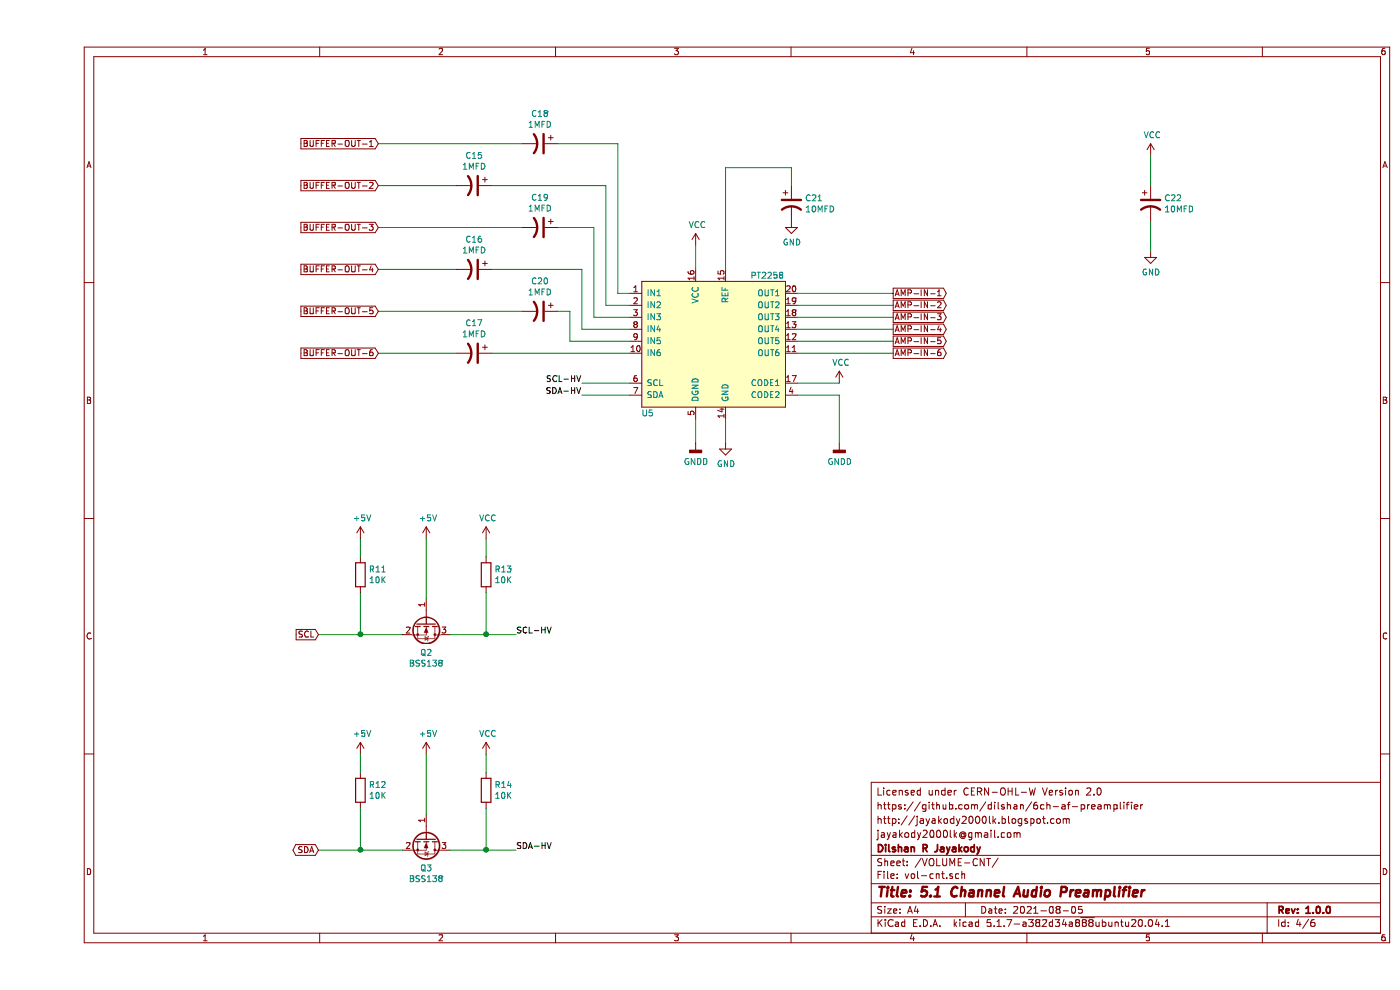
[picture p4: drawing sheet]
EESchema Schematic File Version 4
EELAYER 30 0
EELAYER END
$Descr A4 11693 8268
encoding utf-8
Sheet 4 6
Title "5.1 Channel Audio Preamplifier"
Date "2021-08-05"
Rev "1.0.0"
Comp "Dilshan R Jayakody"
Comment1 "jayakody2000lk@gmail.com"
Comment2 "http://jayakody2000lk.blogspot.com"
Comment3 "https://github.com/dilshan/6ch-af-preamplifier"
Comment4 "Licensed under CERN-OHL-W Version 2.0"
$EndDescr
$Comp
L 6ch-preamp:PT2258 U5
U 1 1
P 5650 2850
F 0 "U5" H 5100 2250 50  0000 C CNN
F 1 "PT2258" H 6100 3400 50  0000 C CNN
F 2 "Package_DIP:DIP-20_W7.62mm_LongPads" H 5650 3950 50  0001 C CNN
F 3 "" H 5450 3100 50  0001 C CNN
	1    5650 2850
	1    0    0    -1  
$EndComp
$Comp
L power:VCC #PWR047
U 1 1
P 5500 2050
F 0 "#PWR047" H 5500 1900 50  0001 C CNN
F 1 "VCC" H 5515 2223 50  0000 C CNN
F 2 "" H 5500 2050 50  0001 C CNN
F 3 "" H 5500 2050 50  0001 C CNN
	1    5500 2050
	1    0    0    -1  
$EndComp
$Comp
L power:GND #PWR049
U 1 1
P 5750 3700
F 0 "#PWR049" H 5750 3450 50  0001 C CNN
F 1 "GND" H 5755 3527 50  0000 C CNN
F 2 "" H 5750 3700 50  0001 C CNN
F 3 "" H 5750 3700 50  0001 C CNN
	1    5750 3700
	1    0    0    -1  
$EndComp
$Comp
L power:GNDD #PWR048
U 1 1
P 5500 3700
F 0 "#PWR048" H 5500 3450 50  0001 C CNN
F 1 "GNDD" H 5504 3545 50  0000 C CNN
F 2 "" H 5500 3700 50  0001 C CNN
F 3 "" H 5500 3700 50  0001 C CNN
	1    5500 3700
	1    0    0    -1  
$EndComp
Wire Wire Line
	5500 2050 5500 2250
Wire Wire Line
	5500 3500 5500 3700
Wire Wire Line
	5750 3500 5750 3700
$Comp
L Device:CP1 C21
U 1 1
P 6300 1700
F 0 "C21" H 6415 1746 50  0000 L CNN
F 1 "10MFD" H 6415 1655 50  0000 L CNN
F 2 "Capacitor_SMD:CP_Elec_5x5.3" H 6300 1700 50  0001 C CNN
F 3 "~" H 6300 1700 50  0001 C CNN
	1    6300 1700
	1    0    0    -1  
$EndComp
$Comp
L power:GND #PWR050
U 1 1
P 6300 1850
F 0 "#PWR050" H 6300 1600 50  0001 C CNN
F 1 "GND" H 6305 1677 50  0000 C CNN
F 2 "" H 6300 1850 50  0001 C CNN
F 3 "" H 6300 1850 50  0001 C CNN
	1    6300 1850
	1    0    0    -1  
$EndComp
$Comp
L power:VCC #PWR051
U 1 1
P 6700 3200
F 0 "#PWR051" H 6700 3050 50  0001 C CNN
F 1 "VCC" H 6715 3373 50  0000 C CNN
F 2 "" H 6700 3200 50  0001 C CNN
F 3 "" H 6700 3200 50  0001 C CNN
	1    6700 3200
	1    0    0    -1  
$EndComp
Wire Wire Line
	6350 3200 6700 3200
$Comp
L power:GNDD #PWR052
U 1 1
P 6700 3700
F 0 "#PWR052" H 6700 3450 50  0001 C CNN
F 1 "GNDD" H 6704 3545 50  0000 C CNN
F 2 "" H 6700 3700 50  0001 C CNN
F 3 "" H 6700 3700 50  0001 C CNN
	1    6700 3700
	1    0    0    -1  
$EndComp
Wire Wire Line
	6700 3300 6700 3700
Wire Wire Line
	6350 3300 6700 3300
Text GLabel 7150 2450 2    50   Output ~ 0
AMP-IN-1
Text GLabel 7150 2550 2    50   Output ~ 0
AMP-IN-2
Text GLabel 7150 2650 2    50   Output ~ 0
AMP-IN-3
Text GLabel 7150 2750 2    50   Output ~ 0
AMP-IN-4
Text GLabel 7150 2850 2    50   Output ~ 0
AMP-IN-5
Text GLabel 7150 2950 2    50   Output ~ 0
AMP-IN-6
Wire Wire Line
	6350 2450 7150 2450
Wire Wire Line
	6350 2550 7150 2550
Wire Wire Line
	6350 2650 7150 2650
Wire Wire Line
	6350 2750 7150 2750
Wire Wire Line
	6350 2850 7150 2850
Wire Wire Line
	6350 2950 7150 2950
$Comp
L Device:CP1 C18
U 1 1
P 4200 1200
F 0 "C18" V 3948 1200 50  0000 C CNN
F 1 "1MFD" V 4039 1200 50  0000 C CNN
F 2 "Capacitor_SMD:CP_Elec_4x5.3" H 4200 1200 50  0001 C CNN
F 3 "~" H 4200 1200 50  0001 C CNN
	1    4200 1200
	0    1    1    0   
$EndComp
$Comp
L Device:CP1 C19
U 1 1
P 4200 1900
F 0 "C19" V 3948 1900 50  0000 C CNN
F 1 "1MFD" V 4039 1900 50  0000 C CNN
F 2 "Capacitor_SMD:CP_Elec_4x5.3" H 4200 1900 50  0001 C CNN
F 3 "~" H 4200 1900 50  0001 C CNN
	1    4200 1900
	0    1    1    0   
$EndComp
$Comp
L Device:CP1 C20
U 1 1
P 4200 2600
F 0 "C20" V 3948 2600 50  0000 C CNN
F 1 "1MFD" V 4039 2600 50  0000 C CNN
F 2 "Capacitor_SMD:CP_Elec_4x5.3" H 4200 2600 50  0001 C CNN
F 3 "~" H 4200 2600 50  0001 C CNN
	1    4200 2600
	0    1    1    0   
$EndComp
$Comp
L Device:CP1 C15
U 1 1
P 3650 1550
F 0 "C15" V 3398 1550 50  0000 C CNN
F 1 "1MFD" V 3489 1550 50  0000 C CNN
F 2 "Capacitor_SMD:CP_Elec_4x5.3" H 3650 1550 50  0001 C CNN
F 3 "~" H 3650 1550 50  0001 C CNN
	1    3650 1550
	0    1    1    0   
$EndComp
$Comp
L Device:CP1 C16
U 1 1
P 3650 2250
F 0 "C16" V 3398 2250 50  0000 C CNN
F 1 "1MFD" V 3489 2250 50  0000 C CNN
F 2 "Capacitor_SMD:CP_Elec_4x5.3" H 3650 2250 50  0001 C CNN
F 3 "~" H 3650 2250 50  0001 C CNN
	1    3650 2250
	0    1    1    0   
$EndComp
$Comp
L Device:CP1 C17
U 1 1
P 3650 2950
F 0 "C17" V 3398 2950 50  0000 C CNN
F 1 "1MFD" V 3489 2950 50  0000 C CNN
F 2 "Capacitor_SMD:CP_Elec_4x5.3" H 3650 2950 50  0001 C CNN
F 3 "~" H 3650 2950 50  0001 C CNN
	1    3650 2950
	0    1    1    0   
$EndComp
Wire Wire Line
	3800 2950 4950 2950
Wire Wire Line
	4450 2850 4950 2850
Wire Wire Line
	4550 2750 4950 2750
Wire Wire Line
	4650 2650 4950 2650
Wire Wire Line
	4750 2550 4950 2550
Wire Wire Line
	4850 2450 4950 2450
Text GLabel 2850 1200 0    50   Input ~ 0
BUFFER-OUT-1
Text GLabel 2850 1550 0    50   Input ~ 0
BUFFER-OUT-2
Text GLabel 2850 1900 0    50   Input ~ 0
BUFFER-OUT-3
Text GLabel 2850 2250 0    50   Input ~ 0
BUFFER-OUT-4
Text GLabel 2850 2600 0    50   Input ~ 0
BUFFER-OUT-5
Text GLabel 2850 2950 0    50   Input ~ 0
BUFFER-OUT-6
Wire Wire Line
	3500 2950 2850 2950
Wire Wire Line
	4550 3200 4950 3200
Wire Wire Line
	4550 3300 4950 3300
Text Label 4550 3200 2    50   ~ 0
SCL-HV
Text Label 4550 3300 2    50   ~ 0
SDA-HV
Wire Wire Line
	5750 1400 6300 1400
Wire Wire Line
	5750 1400 5750 2250
Wire Wire Line
	6300 1400 6300 1550
Wire Wire Line
	4450 2850 4450 2600
Wire Wire Line
	4450 2600 4350 2600
Wire Wire Line
	3800 2250 4550 2250
Wire Wire Line
	4550 2250 4550 2750
Wire Wire Line
	4350 1900 4650 1900
Wire Wire Line
	4650 1900 4650 2650
Wire Wire Line
	3800 1550 4750 1550
Wire Wire Line
	4750 1550 4750 2550
Wire Wire Line
	4350 1200 4850 1200
Wire Wire Line
	4850 1200 4850 2450
Wire Wire Line
	2850 1200 4050 1200
Wire Wire Line
	2850 1550 3500 1550
Wire Wire Line
	2850 1900 4050 1900
Wire Wire Line
	2850 2250 3500 2250
Wire Wire Line
	2850 2600 4050 2600
$Comp
L Transistor_FET:BSS138 Q2
U 1 1
P 3250 5200
F 0 "Q2" V 3499 5200 50  0000 C CNN
F 1 "BSS138" V 3590 5200 50  0000 C CNN
F 2 "Package_TO_SOT_SMD:SOT-23" H 3450 5125 50  0001 L CIN
F 3 "https://www.onsemi.com/pub/Collateral/BSS138-D.PDF" H 3250 5200 50  0001 L CNN
	1    3250 5200
	0    1    1    0   
$EndComp
$Comp
L power:+5V #PWR043
U 1 1
P 3250 4500
F 0 "#PWR043" H 3250 4350 50  0001 C CNN
F 1 "+5V" H 3265 4673 50  0000 C CNN
F 2 "" H 3250 4500 50  0001 C CNN
F 3 "" H 3250 4500 50  0001 C CNN
	1    3250 4500
	1    0    0    -1  
$EndComp
$Comp
L Device:R R11
U 1 1
P 2700 4800
F 0 "R11" H 2770 4846 50  0000 L CNN
F 1 "10K" H 2770 4755 50  0000 L CNN
F 2 "Resistor_SMD:R_0805_2012Metric_Pad1.20x1.40mm_HandSolder" V 2630 4800 50  0001 C CNN
F 3 "~" H 2700 4800 50  0001 C CNN
	1    2700 4800
	1    0    0    -1  
$EndComp
$Comp
L Device:R R13
U 1 1
P 3750 4800
F 0 "R13" H 3820 4846 50  0000 L CNN
F 1 "10K" H 3820 4755 50  0000 L CNN
F 2 "Resistor_SMD:R_0805_2012Metric_Pad1.20x1.40mm_HandSolder" V 3680 4800 50  0001 C CNN
F 3 "~" H 3750 4800 50  0001 C CNN
	1    3750 4800
	1    0    0    -1  
$EndComp
$Comp
L power:+5V #PWR041
U 1 1
P 2700 4500
F 0 "#PWR041" H 2700 4350 50  0001 C CNN
F 1 "+5V" H 2715 4673 50  0000 C CNN
F 2 "" H 2700 4500 50  0001 C CNN
F 3 "" H 2700 4500 50  0001 C CNN
	1    2700 4500
	1    0    0    -1  
$EndComp
Wire Wire Line
	3050 5300 2700 5300
Wire Wire Line
	2700 5300 2700 4950
Wire Wire Line
	2700 4500 2700 4650
Wire Wire Line
	3250 4500 3250 5000
$Comp
L power:VCC #PWR045
U 1 1
P 3750 4500
F 0 "#PWR045" H 3750 4350 50  0001 C CNN
F 1 "VCC" H 3765 4673 50  0000 C CNN
F 2 "" H 3750 4500 50  0001 C CNN
F 3 "" H 3750 4500 50  0001 C CNN
	1    3750 4500
	1    0    0    -1  
$EndComp
Wire Wire Line
	3450 5300 3750 5300
Wire Wire Line
	3750 5300 3750 4950
Wire Wire Line
	3750 4650 3750 4500
Wire Wire Line
	4000 5300 3750 5300
Connection ~ 3750 5300
Text Label 4000 5300 0    50   ~ 0
SCL-HV
Text GLabel 2350 5300 0    50   Input ~ 0
SCL
Wire Wire Line
	2350 5300 2700 5300
Connection ~ 2700 5300
$Comp
L Transistor_FET:BSS138 Q3
U 1 1
P 3250 7000
F 0 "Q3" V 3499 7000 50  0000 C CNN
F 1 "BSS138" V 3590 7000 50  0000 C CNN
F 2 "Package_TO_SOT_SMD:SOT-23" H 3450 6925 50  0001 L CIN
F 3 "https://www.onsemi.com/pub/Collateral/BSS138-D.PDF" H 3250 7000 50  0001 L CNN
	1    3250 7000
	0    1    1    0   
$EndComp
$Comp
L power:+5V #PWR044
U 1 1
P 3250 6300
F 0 "#PWR044" H 3250 6150 50  0001 C CNN
F 1 "+5V" H 3265 6473 50  0000 C CNN
F 2 "" H 3250 6300 50  0001 C CNN
F 3 "" H 3250 6300 50  0001 C CNN
	1    3250 6300
	1    0    0    -1  
$EndComp
$Comp
L Device:R R12
U 1 1
P 2700 6600
F 0 "R12" H 2770 6646 50  0000 L CNN
F 1 "10K" H 2770 6555 50  0000 L CNN
F 2 "Resistor_SMD:R_0805_2012Metric_Pad1.20x1.40mm_HandSolder" V 2630 6600 50  0001 C CNN
F 3 "~" H 2700 6600 50  0001 C CNN
	1    2700 6600
	1    0    0    -1  
$EndComp
$Comp
L Device:R R14
U 1 1
P 3750 6600
F 0 "R14" H 3820 6646 50  0000 L CNN
F 1 "10K" H 3820 6555 50  0000 L CNN
F 2 "Resistor_SMD:R_0805_2012Metric_Pad1.20x1.40mm_HandSolder" V 3680 6600 50  0001 C CNN
F 3 "~" H 3750 6600 50  0001 C CNN
	1    3750 6600
	1    0    0    -1  
$EndComp
$Comp
L power:+5V #PWR042
U 1 1
P 2700 6300
F 0 "#PWR042" H 2700 6150 50  0001 C CNN
F 1 "+5V" H 2715 6473 50  0000 C CNN
F 2 "" H 2700 6300 50  0001 C CNN
F 3 "" H 2700 6300 50  0001 C CNN
	1    2700 6300
	1    0    0    -1  
$EndComp
Wire Wire Line
	3050 7100 2700 7100
Wire Wire Line
	2700 7100 2700 6750
Wire Wire Line
	2700 6300 2700 6450
Wire Wire Line
	3250 6300 3250 6800
$Comp
L power:VCC #PWR046
U 1 1
P 3750 6300
F 0 "#PWR046" H 3750 6150 50  0001 C CNN
F 1 "VCC" H 3765 6473 50  0000 C CNN
F 2 "" H 3750 6300 50  0001 C CNN
F 3 "" H 3750 6300 50  0001 C CNN
	1    3750 6300
	1    0    0    -1  
$EndComp
Wire Wire Line
	3450 7100 3750 7100
Wire Wire Line
	3750 7100 3750 6750
Wire Wire Line
	3750 6450 3750 6300
Wire Wire Line
	4000 7100 3750 7100
Connection ~ 3750 7100
Text Label 4000 7100 0    50   ~ 0
SDA-HV
Wire Wire Line
	2350 7100 2700 7100
Connection ~ 2700 7100
Text GLabel 2350 7100 0    50   BiDi ~ 0
SDA
$Comp
L power:VCC #PWR053
U 1 1
P 9300 1300
F 0 "#PWR053" H 9300 1150 50  0001 C CNN
F 1 "VCC" H 9315 1473 50  0000 C CNN
F 2 "" H 9300 1300 50  0001 C CNN
F 3 "" H 9300 1300 50  0001 C CNN
	1    9300 1300
	1    0    0    -1  
$EndComp
$Comp
L Device:CP1 C22
U 1 1
P 9300 1700
F 0 "C22" H 9415 1746 50  0000 L CNN
F 1 "10MFD" H 9415 1655 50  0000 L CNN
F 2 "Capacitor_SMD:CP_Elec_5x5.3" H 9300 1700 50  0001 C CNN
F 3 "~" H 9300 1700 50  0001 C CNN
	1    9300 1700
	1    0    0    -1  
$EndComp
$Comp
L power:GND #PWR054
U 1 1
P 9300 2100
F 0 "#PWR054" H 9300 1850 50  0001 C CNN
F 1 "GND" H 9305 1927 50  0000 C CNN
F 2 "" H 9300 2100 50  0001 C CNN
F 3 "" H 9300 2100 50  0001 C CNN
	1    9300 2100
	1    0    0    -1  
$EndComp
Wire Wire Line
	9300 2100 9300 1850
Wire Wire Line
	9300 1300 9300 1550
$EndSCHEMATC
